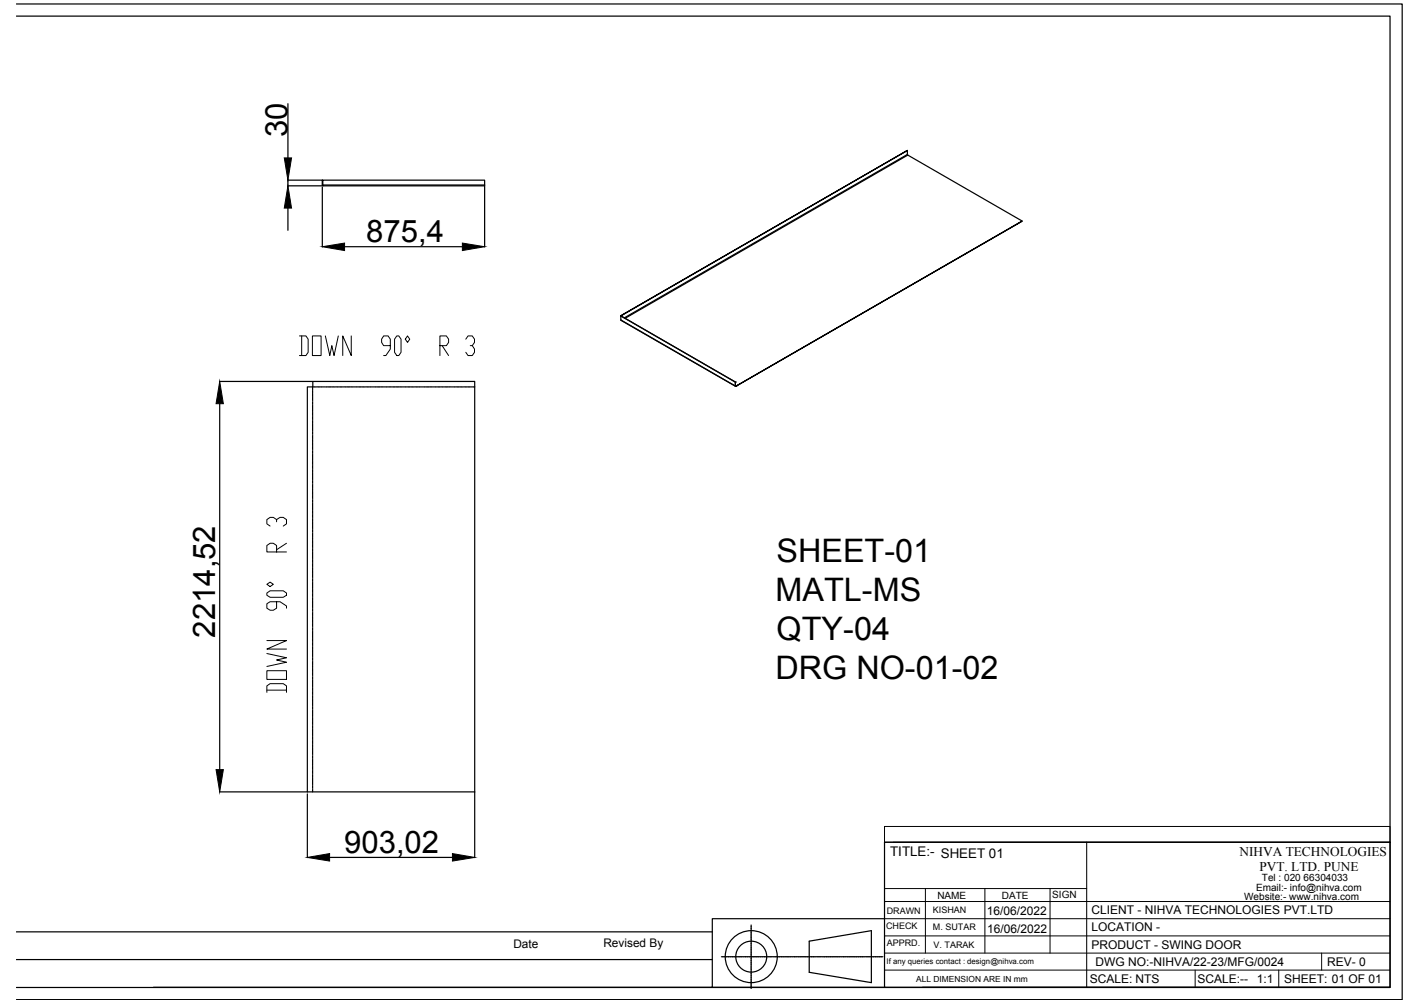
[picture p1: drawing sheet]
<svg xmlns="http://www.w3.org/2000/svg" width="297mm" height="210mm" viewBox="0 0 297 210" stroke-linecap="round" stroke-linejoin="round" font-family="sans-serif">
<!-- layer: 0 -->
<g fill="none" stroke="#000" stroke-width=".25">
<path d="M3.4 3.4h287.4v203.3h-287.4M3.4 .8h289.9v208.4h-289.9M60.2 38.9h7.2M60.2 37.7h7.2M60.2 21.7v11.3M60.2 37.7v1.2M67.4 37.7l.1 1M67.4 37.7v1M67.4 39.1v12.6M67.5 38.7l.1 .2h33.8v-.2M67.5 38.7v-1h33.9v1M67.5 38.7h33.9"/>
<path d="M67.5 38.8l-.1-.1 .2 .2M101.4 38.9v12.8M189.8 31.5v.8l-59.2 34.2M189.8 32.3l.1 .2M60.2 43.5v4.7M72.1 51.6h24.6M213.8 46.3l-23.9-13.8-59.1 34.1M45.9 79.8h19.5M129.9 66.1l23.9 13.9v.8l-23.9-13.8zM129.9 66.1l23.9 13.9v.8M129.9 66.1l59.9-34.6zM129.9 66.1h.1"/>
<path d="M129.9 67l24 13.8M153.8 80h.1M46 84.5v76.6M65.4 81v.4M65.4 81.5v.1M65.4 81.7v.5M65.4 82.3v.1M65.4 82.5v.5M65.4 83.1v.1M65.4 83.3v.5M65.4 83.9v.1M65.4 84.1v.5"/>
<path d="M65.4 84.7v.1M65.4 84.9v.5M65.4 85.5v.1M65.4 85.7v.4M65.4 86.3h.1M65.4 86.4v.5M65.4 87v.2M65.4 87.2v.5M65.4 87.8v.1M65.4 88v.5M65.4 88.6v.1M65.4 88.8v.5"/>
<path d="M65.4 89.4v.1M65.4 89.6v.5M65.4 90.2v.1M65.4 90.4v.5M65.4 91v.1M65.4 91.2v.5M65.4 91.8h.1M65.4 92v.4M65.4 92.6v.1M65.4 92.7v.5M65.4 93.3v.2M65.4 93.5v.6"/>
<path d="M65.4 94.1v.1M65.4 94.3v.5M65.4 94.9v.1M65.4 95.1v.5M65.4 95.7v.1M65.4 95.9v.5M65.4 96.5v.1M65.4 96.7v.5M65.4 97.3v.1M65.4 97.5v.5M65.4 98.1v.1M65.4 98.3v.4"/>
<path d="M65.4 98.9v.1M65.4 99v.6M65.4 99.6v.2M65.4 99.9v.5M65.4 81h.3M65.8 81h.1M66 81h.4M66.6 81h.1M66.7 81h.6M67.3 81h.1M67.5 81h.5M68.1 81h.1"/>
<path d="M68.3 81h.5M68.9 81h.1M69.1 81h.5M69.7 81h.1M69.9 81h.5M70.5 81h.1M70.7 81h.5M71.3 81h.1M71.5 81h.5M72.1 81h.1M72.2 81h.6M72.8 81h.2"/>
<path d="M73.1 81h.5M73.6 81h.1M73.9 81h.4M74.5 81h.1M74.6 81h.5M75.2 81h.1M75.4 81h.5M76 81h.1M76.2 81h.5M76.8 81h.1M77 81h.5M77.6 81h.1"/>
<path d="M77.8 81h.5M78.4 81h.1M78.6 81h.5M79.1 81h.2M79.4 81h.5M80 81h.1M80.2 81h.4M80.8 81h.1M80.9 81h.5M81.5 81h.1M81.7 81h.5M82.3 81h.1"/>
<path d="M82.5 81h.5M83.1 81h.1M83.3 81h.5M83.9 81h.1M84.1 81h.5M84.7 81h.1M84.9 81h.5M85.5 81h.1M85.7 81h.5M86.3 81h.1M86.5 81h.4M87.1 81h.1"/>
<path d="M87.2 81h.5M87.8 81h.1M88 81h.5M88.6 81h.1M88.8 81h.5M89.4 81h.1M89.6 81h.5M90.2 81h.1M90.4 81h.5M91 81h.1M91.2 81h.5M91.8 81h.1"/>
<path d="M92 81h.5M92.6 81h.1M92.8 81h.4M93.3 81h.2M93.5 81h.6M94.1 81h.1M94.3 81h.5M94.9 81h.1M95.1 81h.5M95.7 81h.1M95.9 81h.5M96.5 81h.1"/>
<path d="M96.7 81h.5M97.3 81h.1M97.5 81h.5M98.1 81h.1M98.3 81h.4M98.9 81h.1M99 81h.3M153.8 80.8h.1zM153.9 80.8h.1M153.9 80.8l59.9-34.5zM65.4 100.4v.1M65.4 100.7v.4"/>
<path d="M65.4 101.2v.1M65.4 101.4v.5M65.4 102v.1M65.4 102.2v.5M65.4 102.8v.1M65.4 103v.5M65.4 103.6v.1M65.4 103.8v.5M65.4 104.4v.1M65.4 104.6v.5M65.4 105.2v.1M65.4 105.4v.5"/>
<path d="M65.4 105.9v.2M65.4 106.2v.5M65.4 106.8h.1M65.4 107v.4M65.4 107.5v.1M65.4 107.7v.5M65.4 108.3v.1M65.4 108.5v.5M65.4 109.1v.1M65.4 109.3v.5M65.4 109.9v.1M65.4 110.1v.5"/>
<path d="M65.4 110.7v.1M65.4 110.9v.5M65.4 111.5v.1M65.4 111.7v.5M65.4 112.3h.1M65.4 112.5v.4M65.4 113.1h.1M65.4 113.2v.5M65.4 113.8v.1M65.4 114v.5M65.4 114.6v.1M65.4 114.8v.5"/>
<path d="M65.4 115.4v.1M65.4 115.6v.5M65.4 116.2v.1M65.4 116.4v.5M65.4 117v.1M65.4 117.2v.5M65.4 117.8v.1M65.4 118v.5M65.4 118.6h.1M65.4 118.8v.4M65.4 119.4v.1M65.4 119.5v.5"/>
<path d="M65.4 120.1v.2M65.4 120.3v.5M65.4 120.9v.1M65.4 121.1v.5M65.4 121.7v.1M65.4 121.9v.5M65.4 122.5v.1M65.4 122.7v.5M65.4 123.3v.1M65.4 123.5v.5M65.4 124.1v.1M65.4 124.3v.5"/>
<path d="M65.4 124.9v.1M65.4 125.1v.4M65.4 125.7v.1M65.4 125.8v.6M65.4 126.4v.2M65.4 126.6v.6M65.4 127.2v.1M65.4 127.5v.4M65.4 128v.1M65.4 128.2v.5M65.4 128.8v.1M65.4 129v.5"/>
<path d="M65.4 129.6v.1M65.4 129.8v.5M65.4 130.4v.1M65.4 130.6v.5M65.4 131.2v.1M65.4 131.4v.5M65.4 132v.1M65.4 132.2v.5M65.4 132.7v.2M65.4 133v.5M65.4 133.5v.1M65.4 133.7v.5"/>
<path d="M65.4 134.3v.1M65.4 134.5v.5M65.4 135.1v.1M65.4 135.3v.5M65.4 135.9v.1M65.4 136.1v.5M65.4 136.7v.1M65.4 136.9v.5M65.4 137.5v.1M65.4 137.7v.5M65.4 138.3v.1M65.4 138.5v.5"/>
<path d="M65.4 139.1h.1M65.4 139.3v.4M65.4 139.9h.1M65.4 140v.5M65.4 140.6v.1M65.4 140.8v.5M65.4 141.4v.1M65.4 141.6v.5M65.4 142.2v.1M65.4 142.4v.5M65.4 143v.1M65.4 143.2v.5"/>
<path d="M65.4 143.8v.1M65.4 144v.5M65.4 144.6v.1M65.4 144.8v.5M65.4 145.4h.1M65.4 145.6v.4M65.4 146.2h.1M65.4 146.3v.5M65.4 146.9v.2M65.4 147.1v.5M65.4 147.7v.1M65.4 147.9v.5"/>
<path d="M65.4 148.5v.1M65.4 148.7v.5M65.4 149.3v.1M65.4 149.5v.5M65.4 150.1v.1M65.4 150.3v.5M65.4 150.9v.1M65.4 151.1v.5M65.4 151.7v.1M65.4 151.9v.4M65.4 152.5v.1M65.4 152.6v.5"/>
<path d="M65.4 153.2v.2M65.4 153.4v.6M65.4 154v.1M65.4 154.2v.5M65.4 154.8v.1M65.4 155v.5M65.4 155.6v.1M65.4 155.8v.5M65.4 156.4v.1M65.4 156.6v.5M65.4 157.2v.1M65.4 157.4v.5"/>
<path d="M65.4 158v.1M65.4 158.2v.5M65.4 158.8v.1M65.4 158.9v.6M65.4 159.5v.2M65.4 159.8v.4M45.9 165.7h53.4v-85.9h-33.9v1.2h-1.1v84.7M64.3 166.1v13.4M65.4 160.3v.1M65.4 160.5v.5M65.4 161.1v.1M65.4 161.3v.5"/>
<path d="M65.4 161.9v.1M65.4 162.1v.5M65.4 162.7v.1M65.4 162.9v.5M65.4 163.5v.1M65.4 163.7v.5M65.4 164.3v.1M65.4 164.5v.5M65.4 165.1v.1M65.4 165.3v.4M68.9 179.4h25.7M99.3 165.8v13.7"/>
<path d="M185 176.3h105.8v30.3h-105.8zM3.4 195h145.6M157.1 193.6v.3M157.1 194v2.7M157.1 196.8v.2M157.1 197v.9M157.1 197.9v.2M157.1 198.2v.8M157.1 199.1v3M169.3 197l13-2.2v10.8l-13-2.1zM185 192.3h-36v14.3h-116.9M3.4 200.8h145.6"/>
<path d="M149 206.6h36M150.9 200.2h.3M151.3 200.2h3M154.4 200.2h.8M155.3 200.2h.2M155.6 200.2h.8M156.4 200.2h.3M156.7 200.2h2.7M157.1 202.2v.8M157.1 203.1v.2M157.1 203.4v.8M157.1 204.2v.3"/>
<path d="M157.1 204.5v2.4M159.5 200.2h.8M160.4 200.2h.2M160.7 200.2h.8M161.6 200.2h.2M161.9 200.2h3.5M165.5 200.2h.2M165.8 200.2h.8M166.7 200.2h.2M167 200.2h3.5M170.6 200.2h.2M170.9 200.2h.8"/>
<path d="M171.8 200.2h.2M172.1 200.2h3.6M175.8 200.2h.2M176.1 200.2h.8M176.9 200.2h.3M177.2 200.2h3.6M180.9 200.2h.2M181.2 200.2h.8M182.1 200.2h.2M182.4 200.2h2.3M193 206.6h97.8"/>
<circle cx="157.1" cy="200.2" r="5.4"/>
<circle cx="157.1" cy="200.2" r="3.2"/>
</g>
<path d="M59.5 33h1.5l-.8 4.7zM60.2 38.9l.8 4.6h-1.5zM67.4 51.6l4.7-.7v1.5zM96.7 50.9l4.7 .7-4.7 .8zM46 79.8l.7 4.7h-1.5zM45.2 161.1h1.5l-.7 4.6zM64.3 179.4l4.6-.8v1.6zM94.6 178.6l4.7 .8-4.7 .8z" fill="#000" stroke="#000" stroke-width=".21"/>
<g fill="none" stroke="#000" stroke-width=".21">
<path d="M185 173h105.8v3.3h-105.8zM185 176.3v30.3M186.8 176.3h104M227.3 176.3v30.3M185 199.5h105.8M185 195.9h105.8M185 192.3h105.8M185 188.7h105.8M185 186h42.3M193.6 186v13.5M206 186v13.5M219.7 186v13.5"/>
<path d="M276.5 199.5v3.5M185 203h105.8M250 203v3.6M267.5 203v3.6"/>
</g>
<g font-size="7.5">
<text x="61.4" y="75.5">DOWN 90° R 3</text>
<text x="60.7" y="146.1" transform="rotate(-90 60.7 146.1)">DOWN 90° R 3</text>
</g>
<g font-size="6.8">
<text x="162.4" y="117.5">SHEET-01</text>
<text x="162.2" y="125.7">MATL-MS</text>
<text x="162.5" y="133.9">QTY-04</text>
<text x="162.2" y="142">DRG NO-01-02</text>
</g>
<g font-size="6.5">
<text x="60.1" y="28.6" transform="rotate(-90 60.1 28.6)">30</text>
<text x="76.6" y="50.7">875,4</text>
<text x="45" y="133.4" transform="rotate(-90 45 133.4)">2214,52</text>
<text x="72" y="178.5">903,02</text>
</g>
<g font-size="2.8">
<text x="186.2" y="179.2">TITLE:- SHEET 01</text>
<text x="259.3" y="179.1">NIHVA TECHNOLOGIES</text>
<text x="263.5" y="182.3">PVT. LTD. PUNE</text>
</g>
<g font-size="2.5">
<text x="206.4" y="191.6">16/06/2022</text>
<text x="228.3" y="191.3">CLIENT - NIHVA TECHNOLOGIES PVT.LTD</text>
<text x="206.5" y="195.2">16/06/2022</text>
<text x="228.3" y="194.9">LOCATION -</text>
<text x="107.4" y="198.5">Date</text>
<text x="126.2" y="198.2">Revised By</text>
<text x="228.3" y="198.5">PRODUCT - SWING DOOR</text>
<text x="229.2" y="202.1">DWG NO:-NIHVA/22-23/MFG/0024</text>
<text x="277.6" y="202.1">REV- 0</text>
<text x="228" y="205.7">SCALE: NTS</text>
<text x="250.5" y="205.7">SCALE:--</text>
<text x="262.9" y="205.7">1:1</text>
<text x="268.6" y="205.7">SHEET: 01 OF 01</text>
</g>
<g font-size="2.1">
<text x="264" y="184.4">Tel : 020 66304033</text>
<text x="196.1" y="188.1">NAME</text>
<text x="209.6" y="188.2">DATE</text>
<text x="220.1" y="188">SIGN</text>
<text x="260.3" y="188.4">Website:- www.nihva.com</text>
<text x="262.7" y="186.5">Email:- info@nihva.com</text>
</g>
<g font-size="1.9">
<text x="185.5" y="191.2">DRAWN</text>
<text x="195.1" y="191.1">KISHAN</text>
<text x="185.4" y="194.4">CHECK</text>
<text x="185.5" y="198">APPRD.</text>
<text x="195.1" y="194.7">M. SUTAR</text>
<text x="195.3" y="198.3">V. TARAK</text>
</g>
<text font-size="1.8" x="191.7" y="205.4">ALL DIMENSION ARE IN mm</text>
<text font-size="1.6" x="185.4" y="201.7">If any queries contact : design@nihva.com</text>
</svg>
